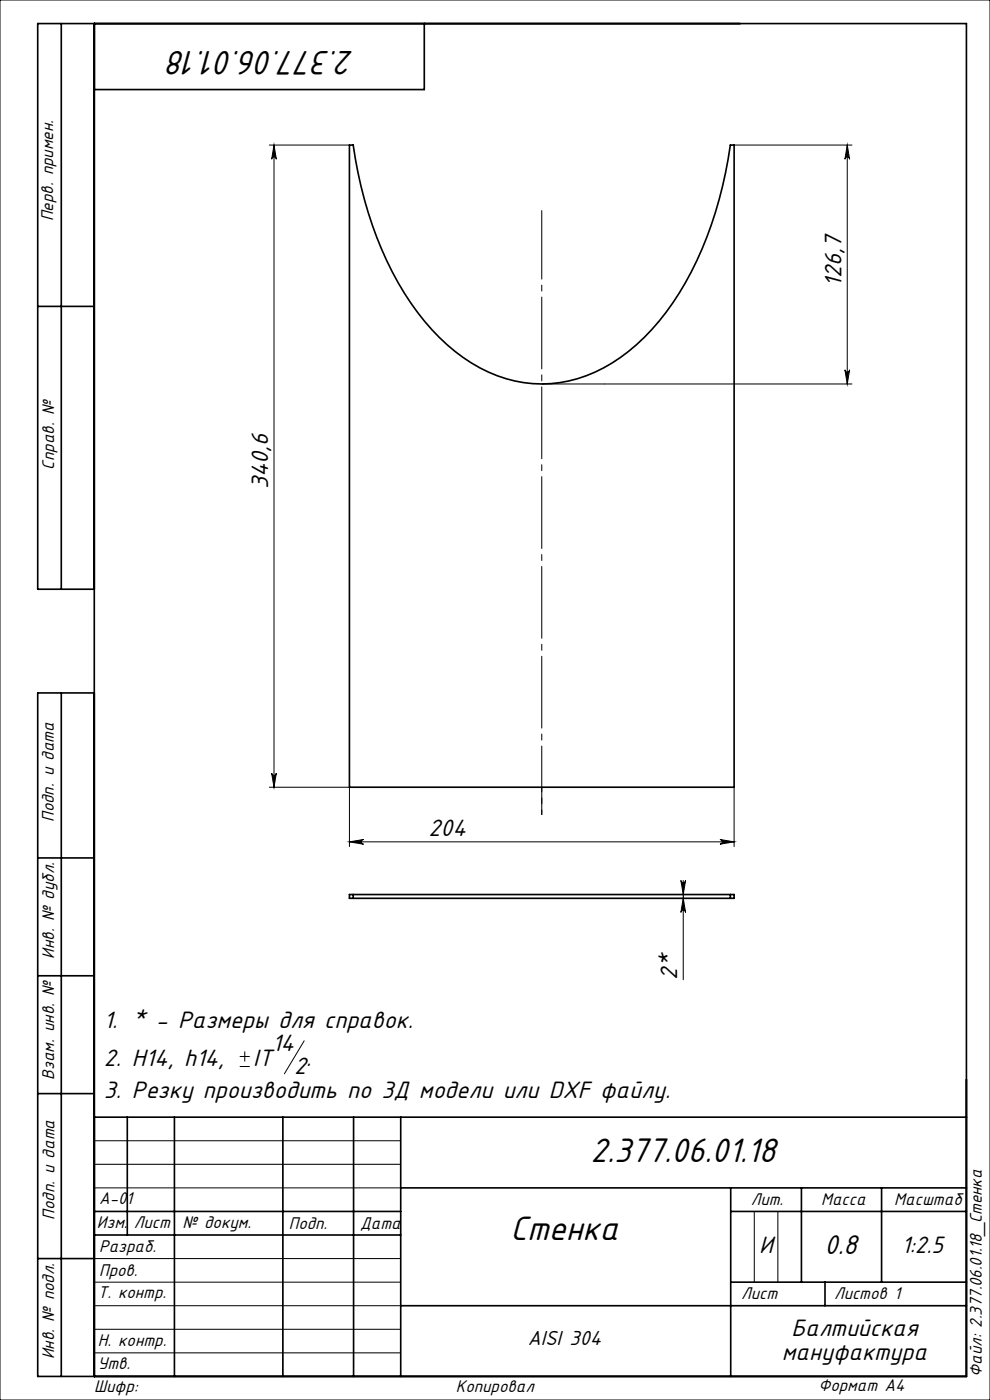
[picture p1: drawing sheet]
<svg xmlns="http://www.w3.org/2000/svg" width="210mm" height="297mm" viewBox="0 0 210 297" stroke-linecap="round" stroke-linejoin="round" font-family="sans-serif">
<g fill="none" stroke="#000" stroke-width=".21">
<path d="M0 0h210v297h-210zM57.1 30.8h17M58.1 30.8l.5 3a.5 .5 0 0 0-.5-.5 .5 .5 0 0 0-.5 .5zM58.1 30.8v136.2M155.7 30.8h25M179.7 30.8v50.7M179.7 30.8l.5 3a.5 .5 0 0 0-.5-.5 .5 .5 0 0 0-.5 .5zM179.2 78.5a.5 .5 0 0 0 .5 .4 .5 .5 0 0 0 .5-.4l-.5 3zM114.9 81.5h65.8M57.1 167h17v12.6M57.6 164a.5 .5 0 0 0 .5 .5 .5 .5 0 0 0 .5-.5l-.5 3zM74.1 178.6h81.6"/>
<path d="M74.1 178.6l3-.5a.5 .5 0 0 0-.5 .5 .5 .5 0 0 0 .5 .5zM152.7 178.1l3 .5-3 .5a.5 .5 0 0 0 .5-.5 .5 .5 0 0 0-.5-.5zM155.7 167v12.6M144.4 186.8a.5 .5 0 0 0 .5 .4 .5 .5 0 0 0 .5-.4l-.5 3zM144.9 190.6l.5 3a.5 .5 0 0 0-.5-.5 .5 .5 0 0 0-.5 .5zM144.9 186.8v21.1M50.9 226.3h2.1M50.9 224.1h2.1M51.9 223.1v2.1M64.5 220.8l-4.2 7M20 242h65M20 247h65"/>
<path d="M20 252h65M160 257v15M165 257v15M20 277h65M20 272h65M20 267h65M20 287h65M20 282h65"/>
</g>
<path d="M114.9 167v5.8" fill="none" stroke="#000" stroke-width=".21" stroke-dasharray="15.2 1.3 1.3 1.3" stroke-dashoffset="14.2"/>
<path d="M114.9 172.8v-128.1" fill="none" stroke="#000" stroke-width=".21" stroke-dasharray="15.2 1.3 1.3 1.3" stroke-dashoffset=".7"/>
<g fill="none" stroke="#000" stroke-width=".35">
<path d="M13 5v120M20 5v287M90 5v14h-70M74.1 30.8h.8a77.7 77.7 0 0 0 13.7 35.5 37.9 37.9 0 0 0 18.7 14 27.4 27.4 0 0 0 24.3-4.5 53.3 53.3 0 0 0 17.3-23 88.2 88.2 0 0 0 6-22h.8v136.2h-81.6zM8 65h12M20 125h-12v-120h197v287h-197v-145h12M13 147v145M8 182h12M74.9 189.8h80M74.9 190.6h80M74.9 189.8h-.8v.8h.8M74.9 189.8v.8"/>
<path d="M154.9 189.8h.8v.8h-.8M154.9 189.8v.8M8 207h12M8 232h12M20 237h185M27 237v25M37 237v55M60 237v55M75 237v55M85 237v55M20 257h65M85 252h120"/>
<path d="M155 252v40M155 257h50M170 252v20M187 252v20M8 267h12M20 262h65M85 277h120M155 272h50M175 272v5"/>
</g>
<g fill="#000">
<path d="M179.7 30.8l.5 3a.5 .5 0 0 0-.5-.5 .5 .5 0 0 0-.5 .5zM179.2 78.5a.5 .5 0 0 0 .5 .4 .5 .5 0 0 0 .5-.4l-.5 3z"/>
<path d="M57.6 164a.5 .5 0 0 0 .5 .5 .5 .5 0 0 0 .5-.5l-.5 3zM58.1 30.8l.5 3a.5 .5 0 0 0-.5-.5 .5 .5 0 0 0-.5 .5z"/>
<path d="M152.7 178.1l3 .5-3 .5a.5 .5 0 0 0 .5-.5 .5 .5 0 0 0-.5-.5zM74.1 178.6l3-.5a.5 .5 0 0 0-.5 .5 .5 .5 0 0 0 .5 .5z"/>
<path d="M144.4 186.8a.5 .5 0 0 0 .5 .4 .5 .5 0 0 0 .5-.4l-.5 3zM144.9 190.6l.5 3a.5 .5 0 0 0-.5-.5 .5 .5 0 0 0-.5 .5z"/>
</g>
<g font-size="8">
<text x="75.1" y="10.7" transform="rotate(-180 75.1 10.7)">2.377.06.01.18</text>
<text x="125.3" y="246.6">2.377.06.01.18</text>
<text x="108.3" y="263.1">Стенка</text>
</g>
<text font-size="6.4" x="174.9" y="266">0.8</text>
<g font-size="5.6">
<text x="178.5" y="60.9" transform="rotate(-90 178.5 60.9)">126,7</text>
<text x="56.9" y="103.8" transform="rotate(-90 56.9 103.8)">340,6</text>
<text x="90.9" y="177.3">204</text>
<text x="143.7" y="207.8" transform="rotate(-90 143.7 207.8)">2*</text>
<text x="22" y="218.1">1. * - Размеры для справок.</text>
<text x="22" y="226.2">2. Н14, h14,</text>
<text x="53.7" y="226.2">IT</text>
<text x="57.7" y="223">14</text>
<text x="62.4" y="227.9">2</text>
<text x="65" y="226.2">.</text>
<text x="22" y="232.8">3. Резку производить по 3Д модели или DXF файлу.</text>
<text x="161.1" y="265.7">И</text>
<text x="191.2" y="265.8">1:2.5</text>
<text x="167.9" y="283.5">Балтийская</text>
<text x="165.9" y="288.4">мануфактура</text>
</g>
<text font-size="4.8" x="111.9" y="285.4">AISI 304</text>
<g font-size="4">
<text x="11.3" y="46.9" transform="rotate(-90 11.3 46.9)">Перв. примен.</text>
<text x="11.5" y="99.6" transform="rotate(-90 11.5 99.6)">Справ. №</text>
<text x="11.4" y="174.4" transform="rotate(-90 11.4 174.4)">Подп. и дата</text>
<text x="11.5" y="203.4" transform="rotate(-90 11.5 203.4)">Инв. № дубл.</text>
<text x="11.5" y="229" transform="rotate(-90 11.5 229)">Взам. инв. №</text>
<text x="21" y="255.5">А-01</text>
<text x="159.2" y="255.6">Лит.</text>
<text x="174.2" y="255.6">Масса</text>
<text x="189.7" y="255.6">Масштаб</text>
<text x="11.5" y="258.8" transform="rotate(-90 11.5 258.8)">Подп. и дата</text>
<text x="20.6" y="260.5">Изм.</text>
<text x="28.4" y="260.5">Лист</text>
<text x="38.7" y="260.5">№ докум.</text>
<text x="61.3" y="260.6">Подп.</text>
<text x="76.4" y="260.6">Дата</text>
<text x="21" y="265.6">Разраб.</text>
<text x="20.7" y="275.4">Т. контр.</text>
<text x="21" y="270.8">Пров.</text>
<text x="157.2" y="275.6">Лист</text>
<text x="176.9" y="275.6">Листов 1</text>
<text x="20.7" y="285.6">Н. контр.</text>
<text x="11.5" y="288.4" transform="rotate(-90 11.5 288.4)">Инв. № подл.</text>
<text x="20.7" y="290.4">Утв.</text>
<text x="208.3" y="292.1" transform="rotate(-90 208.3 292.1)">Файл: 2.377.06.01.18_Стенка</text>
<text x="20" y="295.3">Шифр:</text>
<text x="96.7" y="295.3">Копировал</text>
<text x="173.6" y="295.1">Формат A4</text>
</g>
</svg>
